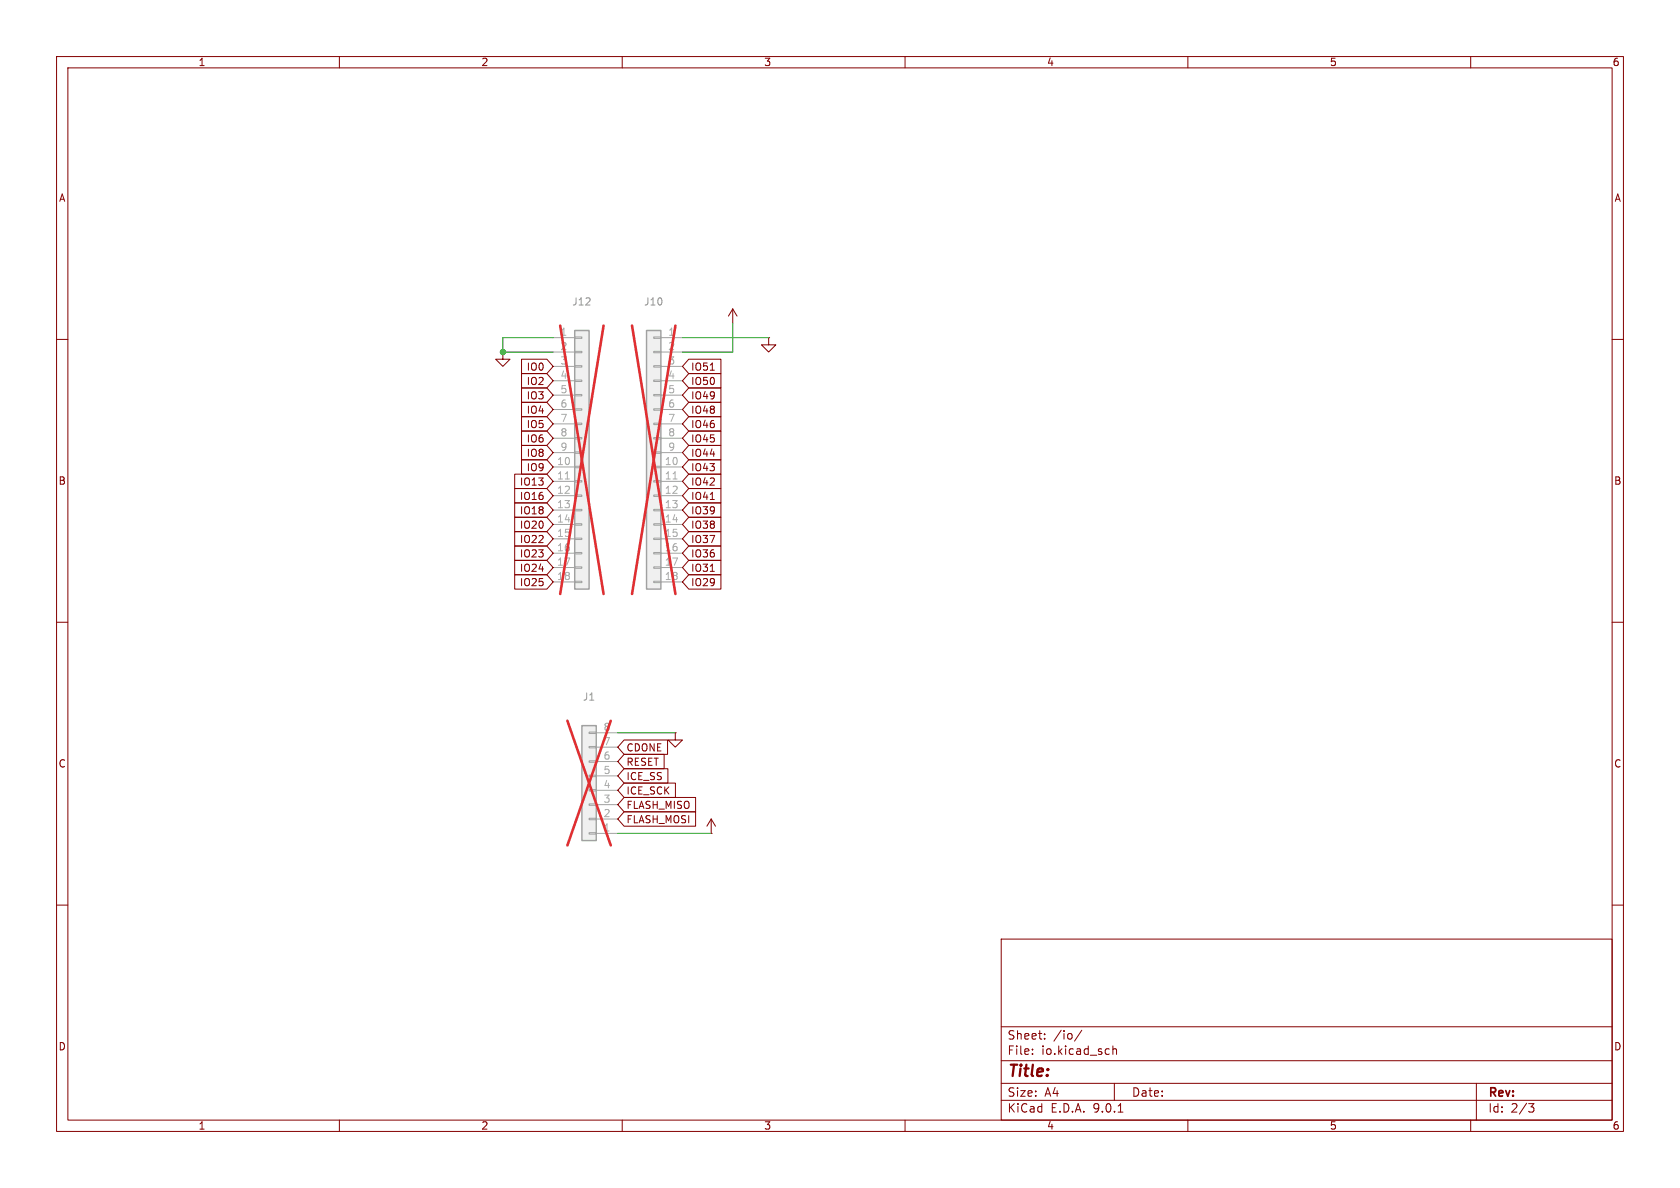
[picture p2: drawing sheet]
<svg xmlns="http://www.w3.org/2000/svg" width="297mm" height="210mm" viewBox="0 0 297 210" stroke-linecap="round" stroke-linejoin="round" font-family="sans-serif">
<g fill="none" stroke="#840000" stroke-width=".18">
<path d="M10 10h277v190h-277zM12 12h273v186h-273zM60 10v2M110 10v2M160 10v2M210 10v2M260 10v2M129.5 54.6l-.7 1.3M129.5 54.6l.8 1.3M129.5 54.6v2.6M10 60h2M285 60h2"/>
<path d="M10 110h2M285 110h2M119.4 129.5v1.3h1.2l-1.2 1.3-1.3-1.3h1.3M119.4 129.5h.1M10 160h2M177 166h108v32h-108zM285 160h2M60 198v2M110 198v2M160 198v2M177 194.5h108M177 191.5h108"/>
<path d="M177 187.5h108M177 181.5h108M182.5 186.3v.1M182.5 185.5v.1M184.7 183.6v.1M184.7 182.8v.1M191.2 182.1l-1.2 2M196.7 184.9v1.5M196.7 185.5l.3-.1 .3 .1 .1 .9M197 191.5v3M197.7 196.6h.8M210 198v2"/>
<path d="M260 198v2M261 191.5v6.5M270.2 195.1h1l-.5 .6 .4 .1 .1 .5-.3 .3h-.4"/>
</g>
<path d="M102.9 128.3h2.5v20.3h-2.5z" fill="#f0f0f0"/>
<path d="M102.9 128.3h2.5v20.3h-2.5z" fill="none" stroke="#a1a1a1" stroke-width=".25"/>
<g fill="none" stroke="#a1a1a1" stroke-width=".18">
<path d="M104.1 139.6h1.3v.2h-1.3zM104.1 137h1.3v.3h-1.3zM104.1 134.5h1.3v.2h-1.3zM104.1 132h1.3v.2h-1.3zM104.1 129.4h1.3v.3h-1.3zM105.4 139.7h3.8M105.4 137.2h3.8M105.4 134.6h3.8M105.4 132.1h3.8M105.4 129.5h3.8M104.1 147.2h1.3v.2h-1.3zM104.1 144.7h1.3v.2h-1.3z"/>
<path d="M104.1 142.1h1.3v.3h-1.3zM105.4 147.3h3.8M105.4 144.8h3.8M105.4 142.2h3.8"/>
</g>
<path d="M100.3 127.4l7.7 22M108 127.4l-7.7 22" fill="none" stroke="#e12e31" stroke-width=".46"/>
<path d="M101.6 58.4h2.5v45.7h-2.5z" fill="#f0f0f0"/>
<path d="M101.6 58.4h2.5v45.7h-2.5z" fill="none" stroke="#a1a1a1" stroke-width=".25"/>
<g fill="none" stroke="#a1a1a1" stroke-width=".18">
<path d="M97.8 59.7h3.8M101.6 59.6h1.3v.2h-1.3zM97.8 62.2h3.8M97.8 64.8h3.8M97.8 67.3h3.8M97.8 69.9h3.8M97.8 72.4h3.8M97.8 74.9h3.8M97.8 77.5h3.8M101.6 62.1h1.3v.3h-1.3zM101.6 64.6h1.3v.3h-1.3zM101.6 67.2h1.3v.2h-1.3z"/>
<path d="M101.6 69.7h1.3v.3h-1.3zM101.6 72.3h1.3v.2h-1.3zM101.6 74.8h1.3v.3h-1.3zM101.6 77.3h1.3v.3h-1.3zM101.6 79.9h1.3v.2h-1.3zM97.8 80h3.8M97.8 82.6h3.8M97.8 85.1h3.8M97.8 87.6h3.8M97.8 90.2h3.8M97.8 92.7h3.8M97.8 95.3h3.8"/>
<path d="M97.8 97.8h3.8M101.6 82.4h1.3v.3h-1.3zM101.6 85h1.3v.2h-1.3zM101.6 87.5h1.3v.3h-1.3zM101.6 90h1.3v.3h-1.3zM101.6 92.6h1.3v.2h-1.3zM101.6 95.1h1.3v.3h-1.3zM101.6 97.7h1.3v.2h-1.3zM97.8 100.3h3.8M97.8 102.9h3.8M101.6 100.2h1.3v.3h-1.3zM101.6 102.7h1.3v.3h-1.3z"/>
</g>
<path d="M99.9 84.7h.8" fill="none" stroke="#aaa" stroke-width=".18"/>
<path d="M99 57.6l7.7 47.4M106.7 57.6l-7.7 47.4" fill="none" stroke="#e12e31" stroke-width=".46"/>
<path d="M114.3 58.4h2.5v45.7h-2.5z" fill="#f0f0f0"/>
<path d="M114.3 58.4h2.5v45.7h-2.5z" fill="none" stroke="#a1a1a1" stroke-width=".25"/>
<g fill="none" stroke="#a1a1a1" stroke-width=".18">
<path d="M115.6 59.6h1.2v.2h-1.2zM116.8 59.7h3.8M115.6 62.1h1.2v.3h-1.2zM115.6 64.6h1.2v.3h-1.2zM115.6 67.2h1.2v.2h-1.2zM115.6 69.7h1.2v.3h-1.2zM115.6 72.3h1.2v.2h-1.2zM115.6 74.8h1.2v.3h-1.2zM115.6 77.3h1.2v.3h-1.2zM115.6 79.9h1.2v.2h-1.2zM116.8 62.2h3.8M116.8 64.8h3.8"/>
<path d="M116.8 67.3h3.8M116.8 69.9h3.8M116.8 72.4h3.8M116.8 74.9h3.8M116.8 77.5h3.8M115.6 82.4h1.2v.3h-1.2zM115.6 85h1.2v.2h-1.2zM115.6 87.5h1.2v.3h-1.2zM115.6 90h1.2v.3h-1.2zM115.6 92.6h1.2v.2h-1.2zM115.6 95.1h1.2v.3h-1.2zM115.6 97.7h1.2v.2h-1.2z"/>
<path d="M116.8 80h3.8M116.8 82.6h3.8M116.8 85.1h3.8M116.8 87.6h3.8M116.8 90.2h3.8M116.8 92.7h3.8M116.8 95.3h3.8M116.8 97.8h3.8M115.6 100.2h1.2v.3h-1.2zM115.6 102.7h1.2v.3h-1.2zM116.8 100.3h3.8M116.8 102.9h3.8"/>
</g>
<path d="M119 84.7h.7" fill="none" stroke="#aaa" stroke-width=".18"/>
<path d="M111.7 57.6l7.7 47.4M119.4 57.6l-7.7 47.4" fill="none" stroke="#e12e31" stroke-width=".46"/>
<g fill="none" stroke="#840000" stroke-width=".18">
<path d="M135.9 59.7v1.3h1.3l-1.3 1.2-1.3-1.2h1.3M135.9 59.7h.1M88.9 62.2v1.3h1.3l-1.3 1.3-1.3-1.3h1.3M88.9 62.2h.1M92.2 73.7h4.5l1.1 1.2-1.1 1.3h-4.5zM92.2 68.6h4.5l1.1 1.3-1.1 1.2h-4.5zM92.2 66h4.5l1.1 1.3-1.1 1.3h-4.5zM92.2 63.5h4.5l1.1 1.3-1.1 1.2h-4.5zM92.2 71.1h4.5l1.1 1.3-1.1 1.3h-4.5zM92.2 76.2h4.5l1.1 1.3-1.1 1.2h-4.5zM92.2 78.7h4.5l1.1 1.3-1.1 1.3h-4.5zM121.8 63.5h5.6v2.5h-5.6l-1.2-1.2z"/>
<path d="M121.8 71.1h5.6v2.6h-5.6l-1.2-1.3zM121.8 66h5.6v2.6h-5.6l-1.2-1.3zM121.8 68.6h5.6v2.5h-5.6l-1.2-1.2zM121.8 73.7h5.6v2.5h-5.6l-1.2-1.3zM121.8 78.7h5.6v2.6h-5.6l-1.2-1.3zM121.8 76.2h5.6v2.5h-5.6l-1.2-1.2zM125.6 65.4h.7M91 94h5.7l1.1 1.3-1.1 1.2h-5.7zM91 88.9h5.7l1.1 1.3-1.1 1.2h-5.7zM91 86.4h5.7l1.1 1.2-1.1 1.3h-5.7zM91 96.5h5.7l1.1 1.3-1.1 1.3h-5.7zM91 91.4h5.7l1.1 1.3-1.1 1.3h-5.7z"/>
<path d="M91 99.1h5.7l1.1 1.2-1.1 1.3h-5.7zM91 83.8h5.7l1.1 1.3-1.1 1.3h-5.7zM92.2 81.3h4.5l1.1 1.3-1.1 1.2h-4.5zM121.8 99.1h5.6v2.5h-5.6l-1.2-1.3zM121.8 96.5h5.6v2.6h-5.6l-1.2-1.3zM121.8 88.9h5.6v2.5h-5.6l-1.2-1.2zM121.8 91.4h5.6v2.6h-5.6l-1.2-1.3zM121.8 86.4h5.6v2.5h-5.6l-1.2-1.3zM121.8 94h5.6v2.5h-5.6l-1.2-1.2zM121.8 83.8h5.6v2.6h-5.6l-1.2-1.3zM121.8 81.3h5.6v2.5h-5.6l-1.2-1.2zM125.6 88.3h.7"/>
<path d="M91 101.6h5.7l1.1 1.3-1.1 1.2h-5.7zM121.8 101.6h5.6v2.5h-5.6l-1.2-1.2zM125.6 101h.7M110.3 138.4h9.1v2.6h-9.1l-1.1-1.3zM110.3 133.3h7.1v2.6h-7.1l-1.1-1.3zM110.3 130.8h7.7v2.6h-7.7l-1.1-1.3zM110.3 135.9h7.8v2.5h-7.8l-1.1-1.2zM110.3 143.5h12.7v2.6h-12.7l-1.1-1.3zM110.3 141h12.7v2.5h-12.7l-1.1-1.3zM125.7 147.3h.1M125.7 144.8l-.7 1.3M125.7 144.8l.8 1.3"/>
<path d="M125.7 144.8v2.5"/>
</g>
<path d="M97.8 59.7h-8.9v2.5h8.9M120.6 59.7h15.3M129.5 57.2v5h-8.9M109.2 129.5h10.2M109.2 147.3h16.5" fill="none" stroke="#009600" stroke-width=".18"/>
<circle cx="88.9" cy="62.2" r=".46" fill="#009600" stroke="#009600" stroke-width=".18"/>
<text font-size="2.8" fill="#840000" x="178" y="190.9">Title:</text>
<g font-size="2.1" fill="#840000">
<text x="178" y="184">Sheet:</text>
<text x="186.2" y="184">/io/</text>
<text x="178" y="186.7">File:</text>
<text x="184.1" y="186.7">io.kicad_sch</text>
<text x="178" y="196.9">KiCad</text>
<text x="178" y="194.1">Size:</text>
<text x="184.7" y="194.1">A4</text>
<text x="185.7" y="196.9">E.D.A.</text>
<text x="193.3" y="196.9">9.0.1</text>
<text x="200" y="194.1">Date:</text>
<text x="263" y="194.3">Rev:</text>
<text x="263" y="196.9">Id:</text>
<text x="267.1" y="196.9">2/3</text>
</g>
<g font-size="1.8" fill="#840000">
<text x="35" y="11.9">1</text>
<text x="85" y="11.9">2</text>
<text x="135" y="11.9">3</text>
<text x="185" y="11.9">4</text>
<text x="235" y="11.9">5</text>
<text x="285" y="11.9">6</text>
<text x="10.3" y="35.9">A</text>
<text x="285.3" y="35.9">A</text>
<text x="93" y="65.7">IO0</text>
<text x="122.1" y="65.7">IO51</text>
<text x="93" y="70.8">IO3</text>
<text x="93" y="68.3">IO2</text>
<text x="122.1" y="68.3">IO50</text>
<text x="122.1" y="70.8">IO49</text>
<text x="93" y="75.9">IO5</text>
<text x="93" y="73.3">IO4</text>
<text x="122.1" y="73.3">IO48</text>
<text x="122.1" y="75.9">IO46</text>
<text x="93" y="83.5">IO9</text>
<text x="93" y="78.4">IO6</text>
<text x="93" y="81">IO8</text>
<text x="122.1" y="81">IO44</text>
<text x="122.1" y="78.4">IO45</text>
<text x="122.1" y="83.5">IO43</text>
<text x="10.3" y="85.9">B</text>
<text x="91.8" y="88.6">IO16</text>
<text x="91.8" y="86">IO13</text>
<text x="122.1" y="88.6">IO41</text>
<text x="122.1" y="86">IO42</text>
<text x="285.3" y="85.9">B</text>
<text x="91.8" y="91.1">IO18</text>
<text x="91.8" y="93.7">IO20</text>
<text x="122.1" y="91.1">IO39</text>
<text x="122.1" y="93.7">IO38</text>
<text x="91.8" y="96.2">IO22</text>
<text x="91.8" y="98.7">IO23</text>
<text x="91.8" y="101.3">IO24</text>
<text x="122.1" y="101.3">IO31</text>
<text x="122.1" y="98.7">IO36</text>
<text x="122.1" y="96.2">IO37</text>
<text x="91.8" y="103.8">IO25</text>
<text x="122.1" y="103.8">IO29</text>
<text x="10.3" y="135.9">C</text>
<text x="110.6" y="135.6">RESET</text>
<text x="110.6" y="133">CDONE</text>
<text x="285.3" y="135.9">C</text>
<text x="110.6" y="143.2">FLASH_MISO</text>
<text x="110.6" y="140.7">ICE_SCK</text>
<text x="110.6" y="138.1">ICE_SS</text>
<text x="110.6" y="145.7">FLASH_MOSI</text>
<text x="10.3" y="185.9">D</text>
<text x="285.3" y="185.9">D</text>
<text x="35" y="199.9">1</text>
<text x="85" y="199.9">2</text>
<text x="135" y="199.9">3</text>
<text x="185" y="199.9">4</text>
<text x="235" y="199.9">5</text>
<text x="285" y="199.9">6</text>
</g>
<g font-size="1.8" fill="#aaa">
<text x="99" y="59.4">1</text>
<text x="118" y="59.4">1</text>
<text x="99" y="62">2</text>
<text x="99" y="64.5">3</text>
<text x="118" y="62">2</text>
<text x="118" y="64.5">3</text>
<text x="99" y="67.1">4</text>
<text x="99" y="69.6">5</text>
<text x="118" y="67.1">4</text>
<text x="118" y="69.6">5</text>
<text x="99" y="72.1">6</text>
<text x="99" y="74.7">7</text>
<text x="99" y="77.2">8</text>
<text x="118" y="72.1">6</text>
<text x="118" y="74.7">7</text>
<text x="118" y="77.2">8</text>
<text x="98.4" y="82.3">10</text>
<text x="99" y="79.8">9</text>
<text x="117.4" y="82.3">10</text>
<text x="118" y="79.8">9</text>
<text x="98.4" y="84.8">11</text>
<text x="98.4" y="87.4">12</text>
<text x="98.4" y="89.9">13</text>
<text x="117.4" y="84.8">11</text>
<text x="117.4" y="87.4">12</text>
<text x="117.4" y="89.9">13</text>
<text x="98.4" y="92.5">14</text>
<text x="98.4" y="95">15</text>
<text x="117.4" y="92.5">14</text>
<text x="117.4" y="95">15</text>
<text x="98.4" y="97.5">16</text>
<text x="98.4" y="100.1">17</text>
<text x="117.4" y="97.5">16</text>
<text x="117.4" y="100.1">17</text>
<text x="98.4" y="102.6">18</text>
<text x="117.4" y="102.6">18</text>
<text x="106.6" y="131.8">7</text>
<text x="106.6" y="129.3">8</text>
<text x="106.6" y="136.9">5</text>
<text x="106.6" y="134.4">6</text>
<text x="106.6" y="142">3</text>
<text x="106.6" y="139.4">4</text>
<text x="106.6" y="147.1">1</text>
<text x="106.6" y="144.5">2</text>
</g>
<g font-size="1.8" fill="#989898">
<text x="101.1" y="54.2">J12</text>
<text x="113.8" y="54.2">J10</text>
<text x="102.9" y="124.1">J1</text>
</g>
</svg>
